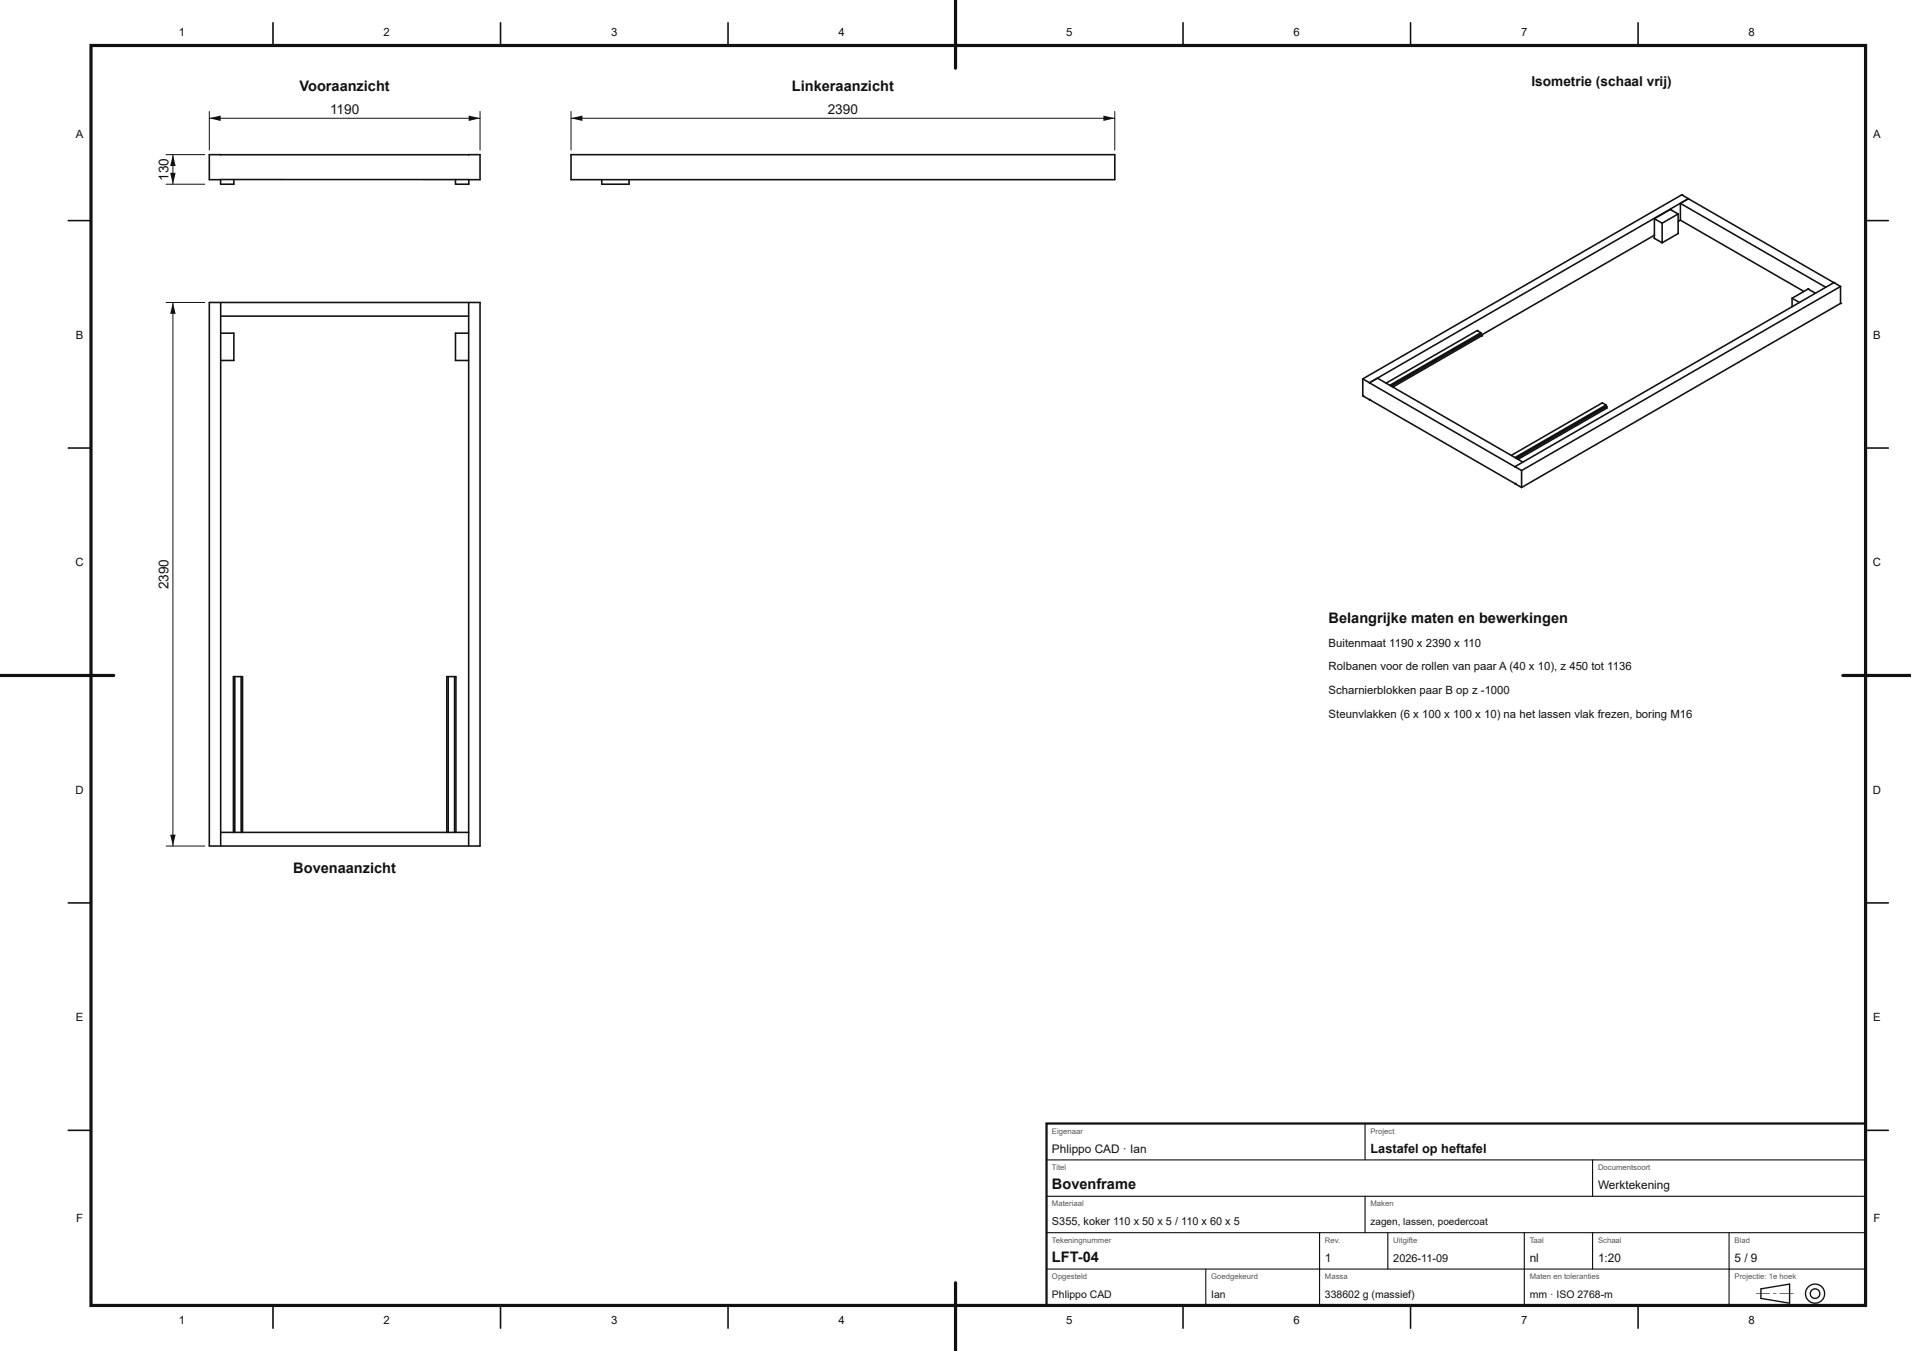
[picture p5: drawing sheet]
<svg xmlns="http://www.w3.org/2000/svg" width="420mm" height="297mm" viewBox="0 0 420 297" stroke-linecap="round" stroke-linejoin="round" font-family="sans-serif">
<g fill="none" stroke="#111" stroke-width=".35">
<path d="M48.5 39.5h-2.5v-5.5h59.5v5.5h-2.5M48.5 39.5h54.5M48.5 34h.1M48.5 39.5h.1M51.4 39.5v1h-2.9v-1M100.1 39.5v1h2.9v-1M103 34h.1M125.5 34h119.5v5.5h-119.5zM132.2 39.5v1h6v-1M46 66.5h59.5v119.5h-59.5zM48.5 66.5v119.5M48.5 73.2h2.9v6h-2.9"/>
<path d="M48.5 69.5h54.5M103 66.5v119.5M103 73.2h-2.9v6h2.9M51.6 148.7v34.3M53 148.7v34.3M98.5 148.7v34.3M99.9 148.7v34.3M48.5 183h54.5M51.3 183v-34.3h2v34.3M98.2 183v-34.3h2v34.3"/>
</g>
<path d="M46 24.5v8.5M46 26h59.5M105.5 24.5v8.5" fill="none" stroke="#111" stroke-width=".22"/>
<g fill="#111">
<path d="M46 26l2.5-.6v1.2z"/>
<path d="M103 25.4l2.5 .6-2.5 .6z"/>
</g>
<path d="M36.5 34h8.5M38 34v6.5M36.5 40.5h8.5" fill="none" stroke="#111" stroke-width=".22"/>
<g fill="#111">
<path d="M37.4 38h1.2l-.6 2.5z"/>
<path d="M38 34l.6 2.5h-1.2z"/>
</g>
<path d="M36.5 66.5h8.5M38 66.5v119.5M36.5 186h8.5" fill="none" stroke="#111" stroke-width=".22"/>
<g fill="#111">
<path d="M37.4 183.5h1.2l-.6 2.5z"/>
<path d="M38 66.5l.6 2.5h-1.2z"/>
</g>
<path d="M125.5 24.5v8.5M125.5 26h119.5M245 24.5v8.5" fill="none" stroke="#111" stroke-width=".22"/>
<g fill="#111">
<path d="M125.5 26l2.5-.6v1.2z"/>
<path d="M242.5 25.4l2.5 .6-2.5 .6z"/>
</g>
<path d="M404.5 66.7l-70.1 40.5" fill="none" stroke="#111" stroke-width=".35"/>
<circle cx="301" cy="87.8" r=".17" fill="#111"/>
<g fill="none" stroke="#111" stroke-width=".35">
<path d="M363.6 52.4l1.7 1M363.6 51.7h.1M363.6 51.7l-38 21.9M363.6 48.1v3.6M365.3 49.1v4.3M368.8 51.3l-3.5 2.1M369.3 48.4h.1M369.3 48.4l27.1 15.7M369.3 44.7v3.7M369.3 48.4l-.5 .3M371.1 43.7h.1M325.5 73.1v.3"/>
<path d="M325.6 73.5v.3l-19.5 11.3M404.5 63v3.7M299.5 87l1.5 .9M301 87.8l33.4 19.4v-3.8M301 84.1v.1M301 87.9h.1M302.7 83.1h.1M353 89v.3M353.1 89.4v.3l-19.5 11.3"/>
</g>
<circle cx="367.1" cy="46.1" r=".17" fill="#111"/>
<path d="M363.6 48.1l3.5-2 1.7 .9-3.5 2.1zM368.8 47v4.3M369.6 42.8l34.9 20.2-70.1 40.4-1.5-.8 70.1-40.5M324.6 72.7l.9 .4-20.1 11.6M393.8 65.6l1.7 .9M397.4 63.5l1.6 1M401.3 63.2l-32-18.5 1.8-1-70.1 40.4-1.5-.8M305.6 84.8l19.9-11.4 .1 .1-19.8 11.4M352.1 88.6l.9 .4-20.1 11.6M333.2 100.7l19.8-11.4 .1 .1-19.8 11.4M334.7 101.6l-32-18.5-1.7 1.1 31.9 18.4" fill="none" stroke="#111" stroke-width=".35"/>
<circle cx="332.9" cy="102.6" r=".17" fill="#111"/>
<path d="M363.6 51.7v.7M369.6 42.8l-70.1 40.5v3.7M324.6 72.7l-20 11.5M397.4 63.5l-3.6 2.1v1.8M352.1 88.6l-20 11.5M332.9 102.6h.1M332.9 106.3h.1" fill="none" stroke="#111" stroke-width=".35"/>
<g fill="#111">
<circle cx="332.9" cy="106.3" r=".17"/>
<circle cx="299.5" cy="87" r=".17"/>
</g>
<path d="M363.6 52.4h.1" fill="none" stroke="#111" stroke-width=".35"/>
<g fill="#111">
<circle cx="404.5" cy="66.7" r=".17"/>
<circle cx="325.6" cy="73.8" r=".17"/>
</g>
<path d="M368.8 51.3h.1M353.1 89.7h.1" fill="none" stroke="#111" stroke-width=".35"/>
<g fill="#111">
<circle cx="403" cy="62.1" r=".17"/>
<circle cx="369.6" cy="42.8" r=".17"/>
</g>
<path d="M352.1 88.6h.1" fill="none" stroke="#111" stroke-width=".35"/>
<g fill="#111">
<circle cx="324.6" cy="72.7" r=".17"/>
<circle cx="397.4" cy="63.5" r=".17"/>
</g>
<path d="M20 10h390v277h-390z" fill="none" stroke="#111" stroke-width=".7" stroke-linecap="butt"/>
<path d="M210 0v15M0 148.5h25M405 148.5h14.9M210 282v15" fill="none" stroke="#111" stroke-width=".7"/>
<g fill="none" stroke="#111" stroke-width=".35">
<path d="M60 5v5M110 5v5M160 5v5M210 5v5M260 5v5M310 5v5M360 5v5M15 48.5h5M410 48.5h5M15 98.5h5M410 98.5h5M15 148.5h5"/>
<path d="M410 148.5h5M15 198.5h5M410 198.5h5M15 248.5h5M410 248.5h5M60 287v5M110 287v5M160 287v5M210 287v5M260 287v5M310 287v5M360 287v5"/>
</g>
<path d="M230 247h180v40h-180z" fill="none" stroke="#111" stroke-width=".5"/>
<g fill="none" stroke="#111" stroke-width=".25">
<path d="M230 255h180M300 247v8M350 255v8M230 279h180M230 271h180M230 263h180M265 279v8M290 271v16M300 263v8M305 271v8M335 271v16M350 271v8"/>
<path d="M380 271v16"/>
</g>
<path d="M387 283.3l6.3-1v4.2l-6.3-1.1z" fill="none" stroke="#111" stroke-width=".3"/>
<path d="M385.9 284.3l3.1 .1-3.1 .1zM389.7 284.3l.7 .1-.7 .1zM391.1 284.3l3.1 .1-3.1 .1z" fill="#111"/>
<g fill="none" stroke="#111" stroke-width=".3">
<circle cx="398.9" cy="284.4" r="1.05"/>
<circle cx="398.9" cy="284.4" r="2.1"/>
</g>
<g font-size="3.2" fill="#111">
<text x="65.8" y="20">Vooraanzicht</text>
<text x="174" y="20">Linkeraanzicht</text>
<text x="292" y="137">Belangrijke maten en bewerkingen</text>
<text x="64.5" y="192">Bovenaanzicht</text>
<text x="231.2" y="261.4">Bovenframe</text>
<text x="231.2" y="277.4">LFT-04</text>
</g>
<g font-size="3" fill="#111">
<text x="336.6" y="19">Isometrie (schaal vrij)</text>
<text x="72.5" y="25">1190</text>
<text x="181.9" y="25">2390</text>
<text x="37" y="39.8" transform="rotate(-90 37 39.8)">130</text>
<text x="37" y="129.6" transform="rotate(-90 37 129.6)">2390</text>
</g>
<text font-size="2.8" fill="#111" x="301.2" y="253.4">Lastafel op heftafel</text>
<g font-size="2.6" fill="#111">
<text x="231.2" y="253.4">Phlippo CAD · Ian</text>
<text x="351.2" y="261.4">Werktekening</text>
<text x="291.2" y="277.4">1</text>
<text x="336.2" y="277.4">nl</text>
<text x="351.2" y="277.4">1:20</text>
<text x="381.2" y="277.4">5 / 9</text>
</g>
<g font-size="2.5" fill="#111">
<text x="39.3" y="8">1</text>
<text x="84.3" y="8">2</text>
<text x="134.3" y="8">3</text>
<text x="184.3" y="8">4</text>
<text x="234.3" y="8">5</text>
<text x="284.3" y="8">6</text>
<text x="334.3" y="8">7</text>
<text x="384.3" y="8">8</text>
<text x="16.7" y="30.2">A</text>
<text x="411.7" y="30.2">A</text>
<text x="16.7" y="74.5">B</text>
<text x="411.7" y="74.5">B</text>
<text x="16.6" y="124.5">C</text>
<text x="411.6" y="124.5">C</text>
<text x="292" y="142.2">Buitenmaat 1190 x 2390 x 110</text>
<text x="292" y="147.4">Rolbanen voor de rollen van paar A (40 x 10), z 450 tot 1136</text>
<text x="292" y="152.6">Scharnierblokken paar B op z -1000</text>
<text x="292" y="157.8">Steunvlakken (6 x 100 x 100 x 10) na het lassen vlak frezen, boring M16</text>
<text x="16.6" y="174.5">D</text>
<text x="411.6" y="174.5">D</text>
<text x="16.7" y="224.5">E</text>
<text x="411.7" y="224.5">E</text>
<text x="16.7" y="268.7">F</text>
<text x="411.7" y="268.7">F</text>
<text x="39.3" y="291">1</text>
<text x="84.3" y="291">2</text>
<text x="134.3" y="291">3</text>
<text x="184.3" y="291">4</text>
<text x="234.3" y="291">5</text>
<text x="284.3" y="291">6</text>
<text x="334.3" y="291">7</text>
<text x="384.3" y="291">8</text>
</g>
<g font-size="2.4" fill="#111">
<text x="231.2" y="269.4">S355, koker 110 x 50 x 5 / 110 x 60 x 5</text>
<text x="306.2" y="277.4">2026-11-09</text>
</g>
<g font-size="2.3" fill="#111">
<text x="231.2" y="285.4">Phlippo CAD</text>
<text x="266.2" y="285.4">Ian</text>
<text x="291.2" y="285.4">338602 g (massief)</text>
<text x="336.2" y="285.4">mm · ISO 2768-m</text>
</g>
<text font-size="2.2" fill="#111" x="301.2" y="269.4">zagen, lassen, poedercoat</text>
<g font-size="1.7" fill="#555">
<text x="231.2" y="249.2">Eigenaar</text>
<text x="301.2" y="249.2">Project</text>
<text x="231.2" y="257.2">Titel</text>
<text x="351.2" y="257.2">Documentsoort</text>
<text x="231.2" y="265.2">Materiaal</text>
<text x="301.2" y="265.2">Maken</text>
<text x="231.2" y="273.2">Tekeningnummer</text>
<text x="291.2" y="273.2">Rev.</text>
<text x="306.2" y="273.2">Uitgifte</text>
<text x="336.2" y="273.2">Taal</text>
<text x="351.2" y="273.2">Schaal</text>
<text x="381.2" y="273.2">Blad</text>
<text x="231.2" y="281.2">Opgesteld</text>
<text x="266.2" y="281.2">Goedgekeurd</text>
<text x="291.2" y="281.2">Massa</text>
<text x="336.2" y="281.2">Maten en toleranties</text>
<text x="381.2" y="281.2">Projectie: 1e hoek</text>
</g>
</svg>
